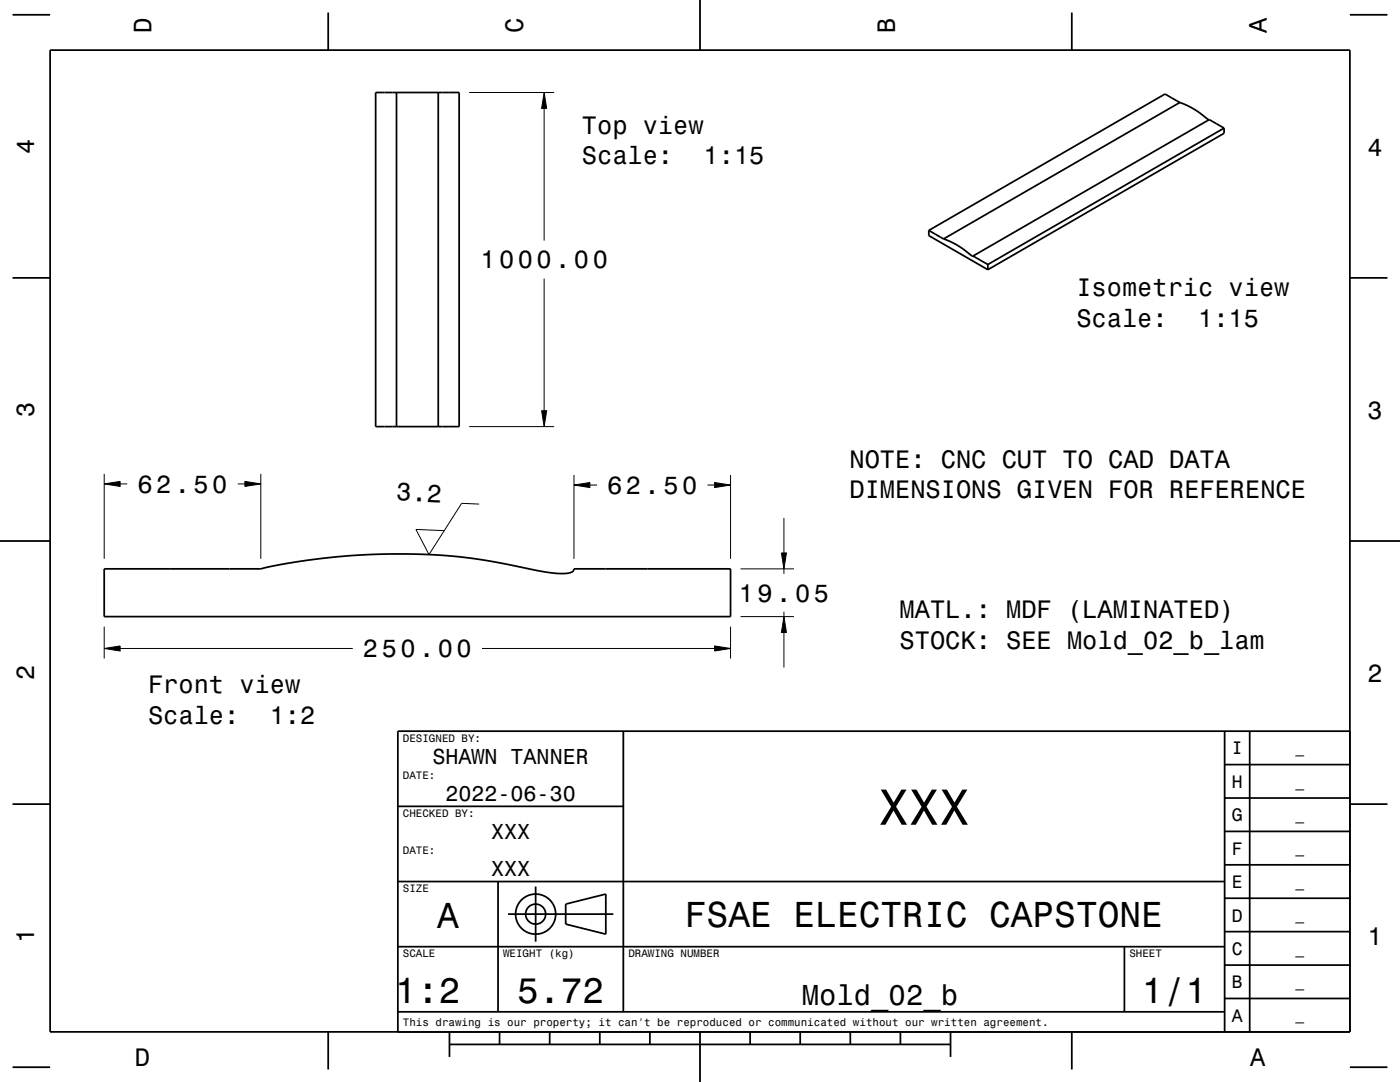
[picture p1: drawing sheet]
<svg xmlns="http://www.w3.org/2000/svg" width="279mm" height="216mm" viewBox="0 0 279 216" stroke-linecap="round" stroke-linejoin="round" font-family="sans-serif">
<g fill="none" stroke="#000" stroke-width=".2">
<path d="M93.6 18.5h17M108.6 18.5l.5 3.1h-1zM108.6 21.6v26.4M108.6 55.6v26.4M20.8 96.6l3.2-.5v1zM20.8 94.6v16.9M24 96.6h1.4M47.4 96.6h1.5M48.9 96.1l3.1 .5-3.1 .5zM52 94.6v16.9M93.6 85.1h17M108.1 82h1l-.5 3.1z"/>
<path d="M114.5 96.8l3.2-.5v1zM114.5 94.8v16.7M117.7 96.8h1.5M141.2 96.8h1.4M142.6 96.3l3.2 .5-3.2 .5zM145.8 94.8v16.7M95.6 100.6l-3.5-.2-6.5 10.3-2.6-5.1 5.7 .3M147.8 113.5h10.7M155.9 110.3h1.1l-.6 3.2zM156.4 103.3v7M156.4 113.5v1M20.8 129.4l3.2-.5v1z"/>
<path d="M20.8 125v6.4M24 129.4h46.4M96.2 129.4h46.4M142.6 128.9l3.2 .5-3.2 .5zM145.8 125v6.4M147.8 123h10.7M156.4 123l.6 3.2h-1.1zM156.4 122.1v.9M156.4 126.2v7"/>
</g>
<g fill="none" stroke="#000" stroke-width=".35">
<path d="M2.5 2.9h7.5M10 10h259.4v195.9h-259.4zM65.5 2.5v7.5M75 18.5h16.6v66.6h-16.6zM79.1 18.5v66.6M87.5 18.5v66.6M139.7 0v10M213.9 2.5v7.5M269.4 2.9h7.5M235.4 20.5l2.7 1.2 3.2 2.2M235.4 20.5l-47.1 27.2M235.4 20.5l-2.9-1.7-47.1 27.2"/>
<path d="M244.3 25.6l-3-1.7-47.1 27.2M244.3 25.6v1l-47.2 27.2M244.3 25.6l-47.2 27.2M2.5 55.4h7.5M185.4 46l2.9 1.7M185.4 46v1l11.7 6.8M188.3 47.7l2.5 1.1 3.4 2.3M194.2 51.1h.1M194.2 51.1l2.9 1.7M197.1 52.8v1M269.4 55.4h7.5M0 107.9h10"/>
<path d="M20.8 113.5h31.2a123.2 123.2 0 0 1 55.9 .5l1 .1a10.1 10.1 0 0 0 5.3 0l.2-.2 .1-.4h31.3v9.5h-125zM269.4 107.9h10M124.4 145.9v56M244.4 159.2h25M244.4 152.6h25M244.4 145.9v60M249.4 145.9v60M269.4 145.9h-190v60M2.5 160.5h7.5M79.4 175.9h165M79.4 160.9h45M99.4 175.9v26"/>
<path d="M106.9 176.9v11M244.4 179.2h25M244.4 172.6h25M244.4 165.9h25M269.4 160.5h7.5M79.4 188.9h165M101.4 182.4h21M112.9 180.4l8-2v8l-8-2zM224.4 188.9v13M244.4 199.2h25M244.4 192.6h25M244.4 185.9h25"/>
<path d="M2.5 213h7.5M65.5 205.9v7.5M79.4 201.9h165M89.7 208.4h100M89.7 205.9v5M99.7 205.9v2.5M109.7 205.9v2.5M119.7 205.9v2.5M129.7 205.9v2.5M139.7 205.9v10M149.7 205.9v2.5M159.7 205.9v2.5"/>
<path d="M169.7 205.9v2.5M179.7 205.9v2.5M189.7 205.9v5M213.9 205.9v7.5M269.4 213h7.5"/>
<circle cx="106.9" cy="182.4" r="2"/>
<circle cx="106.9" cy="182.4" r="4"/>
</g>
<g fill="#000">
<path d="M108.6 18.5l.5 3.1h-1z" fill-rule="evenodd"/>
<path d="M20.8 96.6l3.2-.5v1z" fill-rule="evenodd"/>
<path d="M48.9 96.1l3.1 .5-3.1 .5z" fill-rule="evenodd"/>
<path d="M108.1 82h1l-.5 3.1z" fill-rule="evenodd"/>
<path d="M114.5 96.8l3.2-.5v1z" fill-rule="evenodd"/>
<path d="M142.6 96.3l3.2 .5-3.2 .5z" fill-rule="evenodd"/>
<path d="M155.9 110.3h1.1l-.6 3.2z" fill-rule="evenodd"/>
<path d="M20.8 129.4l3.2-.5v1z" fill-rule="evenodd"/>
<path d="M142.6 128.9l3.2 .5-3.2 .5z" fill-rule="evenodd"/>
<path d="M156.4 123l.6 3.2h-1.1z" fill-rule="evenodd"/>
</g>
<text font-size="10.1" x="175.3" y="164.6">XXX</text>
<g font-size="7.2">
<text x="87.2" y="185.2">A</text>
<text x="136.7" y="185">FSAE ELECTRIC CAPSTONE</text>
<text x="78.9" y="200.2">1:2</text>
<text x="103.2" y="200.2">5.72</text>
<text x="227.9" y="200.2">1/1</text>
</g>
<text font-size="5.8" x="160" y="200.5">Mold_02_b</text>
<g font-size="5">
<text x="30.2" y="6.5" transform="rotate(-90 30.2 6.5)">D</text>
<text x="104.4" y="6.5" transform="rotate(-90 104.4 6.5)">C</text>
<text x="178.6" y="6.5" transform="rotate(-90 178.6 6.5)">B</text>
<text x="252.8" y="6.5" transform="rotate(-90 252.8 6.5)">A</text>
<text x="116.1" y="26.6">Top view</text>
<text x="6.8" y="30.7" transform="rotate(-90 6.8 30.7)">4</text>
<text x="116.1" y="32.7">Scale:</text>
<text x="140.4" y="32.7">1:15</text>
<text x="272.9" y="31">4</text>
<text x="95.9" y="53.5">1000.00</text>
<text x="214.8" y="59.1">Isometric view</text>
<text x="214.8" y="65.2">Scale:</text>
<text x="239.1" y="65.2">1:15</text>
<text x="6.8" y="83.2" transform="rotate(-90 6.8 83.2)">3</text>
<text x="272.9" y="83.5">3</text>
<text x="169.5" y="93.4">NOTE: CNC CUT TO CAD DATA</text>
<text x="27.4" y="98.3">62.50</text>
<text x="79.1" y="99.9" transform="rotate(2 79.1 99.9)">3.2</text>
<text x="121.2" y="98.5">62.50</text>
<text x="169.5" y="99.4">DIMENSIONS GIVEN FOR REFERENCE</text>
<text x="147.5" y="120">19.05</text>
<text x="179.5" y="123.4">MATL.: MDF (LAMINATED)</text>
<text x="72.4" y="131.1">250.00</text>
<text x="179.5" y="129.4">STOCK: SEE Mold_02_b_lam</text>
<text x="6.8" y="135.7" transform="rotate(-90 6.8 135.7)">2</text>
<text x="272.9" y="136">2</text>
<text x="29.5" y="138.4">Front view</text>
<text x="29.5" y="144.4">Scale:</text>
<text x="53.8" y="144.4">1:2</text>
<text x="6.8" y="188.2" transform="rotate(-90 6.8 188.2)">1</text>
<text x="272.9" y="188.5">1</text>
<text x="26.9" y="212.7">D</text>
<text x="249.5" y="212.7">A</text>
</g>
<g font-size="4.3">
<text x="86.3" y="152.4">SHAWN TANNER</text>
<text x="88.9" y="159.9">2022-06-30</text>
<text x="98" y="167.4">XXX</text>
<text x="98" y="174.9">XXX</text>
</g>
<g font-size="3.6">
<text x="245.8" y="150.5">I</text>
<text x="245.8" y="157.2">H</text>
<text x="245.8" y="163.9">G</text>
<text x="245.8" y="170.5">F</text>
<text x="245.8" y="177.2">E</text>
<text x="245.8" y="183.9">D</text>
<text x="245.8" y="190.5">C</text>
<text x="245.8" y="197.2">B</text>
<text x="245.8" y="203.9">A</text>
</g>
<g font-size="2.9">
<text x="258.5" y="150.3">_</text>
<text x="258.5" y="156.9">_</text>
<text x="258.5" y="163.6">_</text>
<text x="258.5" y="170.3">_</text>
<text x="258.5" y="176.9">_</text>
<text x="258.5" y="183.6">_</text>
<text x="258.5" y="190.3">_</text>
<text x="258.5" y="196.9">_</text>
<text x="258.5" y="203.6">_</text>
</g>
<g font-size="2.2">
<text x="80.4" y="148">DESIGNED BY:</text>
<text x="80.4" y="155.5">DATE:</text>
<text x="80.4" y="163">CHECKED BY:</text>
<text x="80.4" y="170.5">DATE:</text>
<text x="80.4" y="178">SIZE</text>
<text x="80.4" y="191">SCALE</text>
<text x="100.4" y="191">WEIGHT (kg)</text>
<text x="125.4" y="191">DRAWING NUMBER</text>
<text x="225.4" y="191">SHEET</text>
<text x="80.4" y="204.7">This drawing is our property; it can't be reproduced or communicated without our written agreement.</text>
</g>
</svg>
